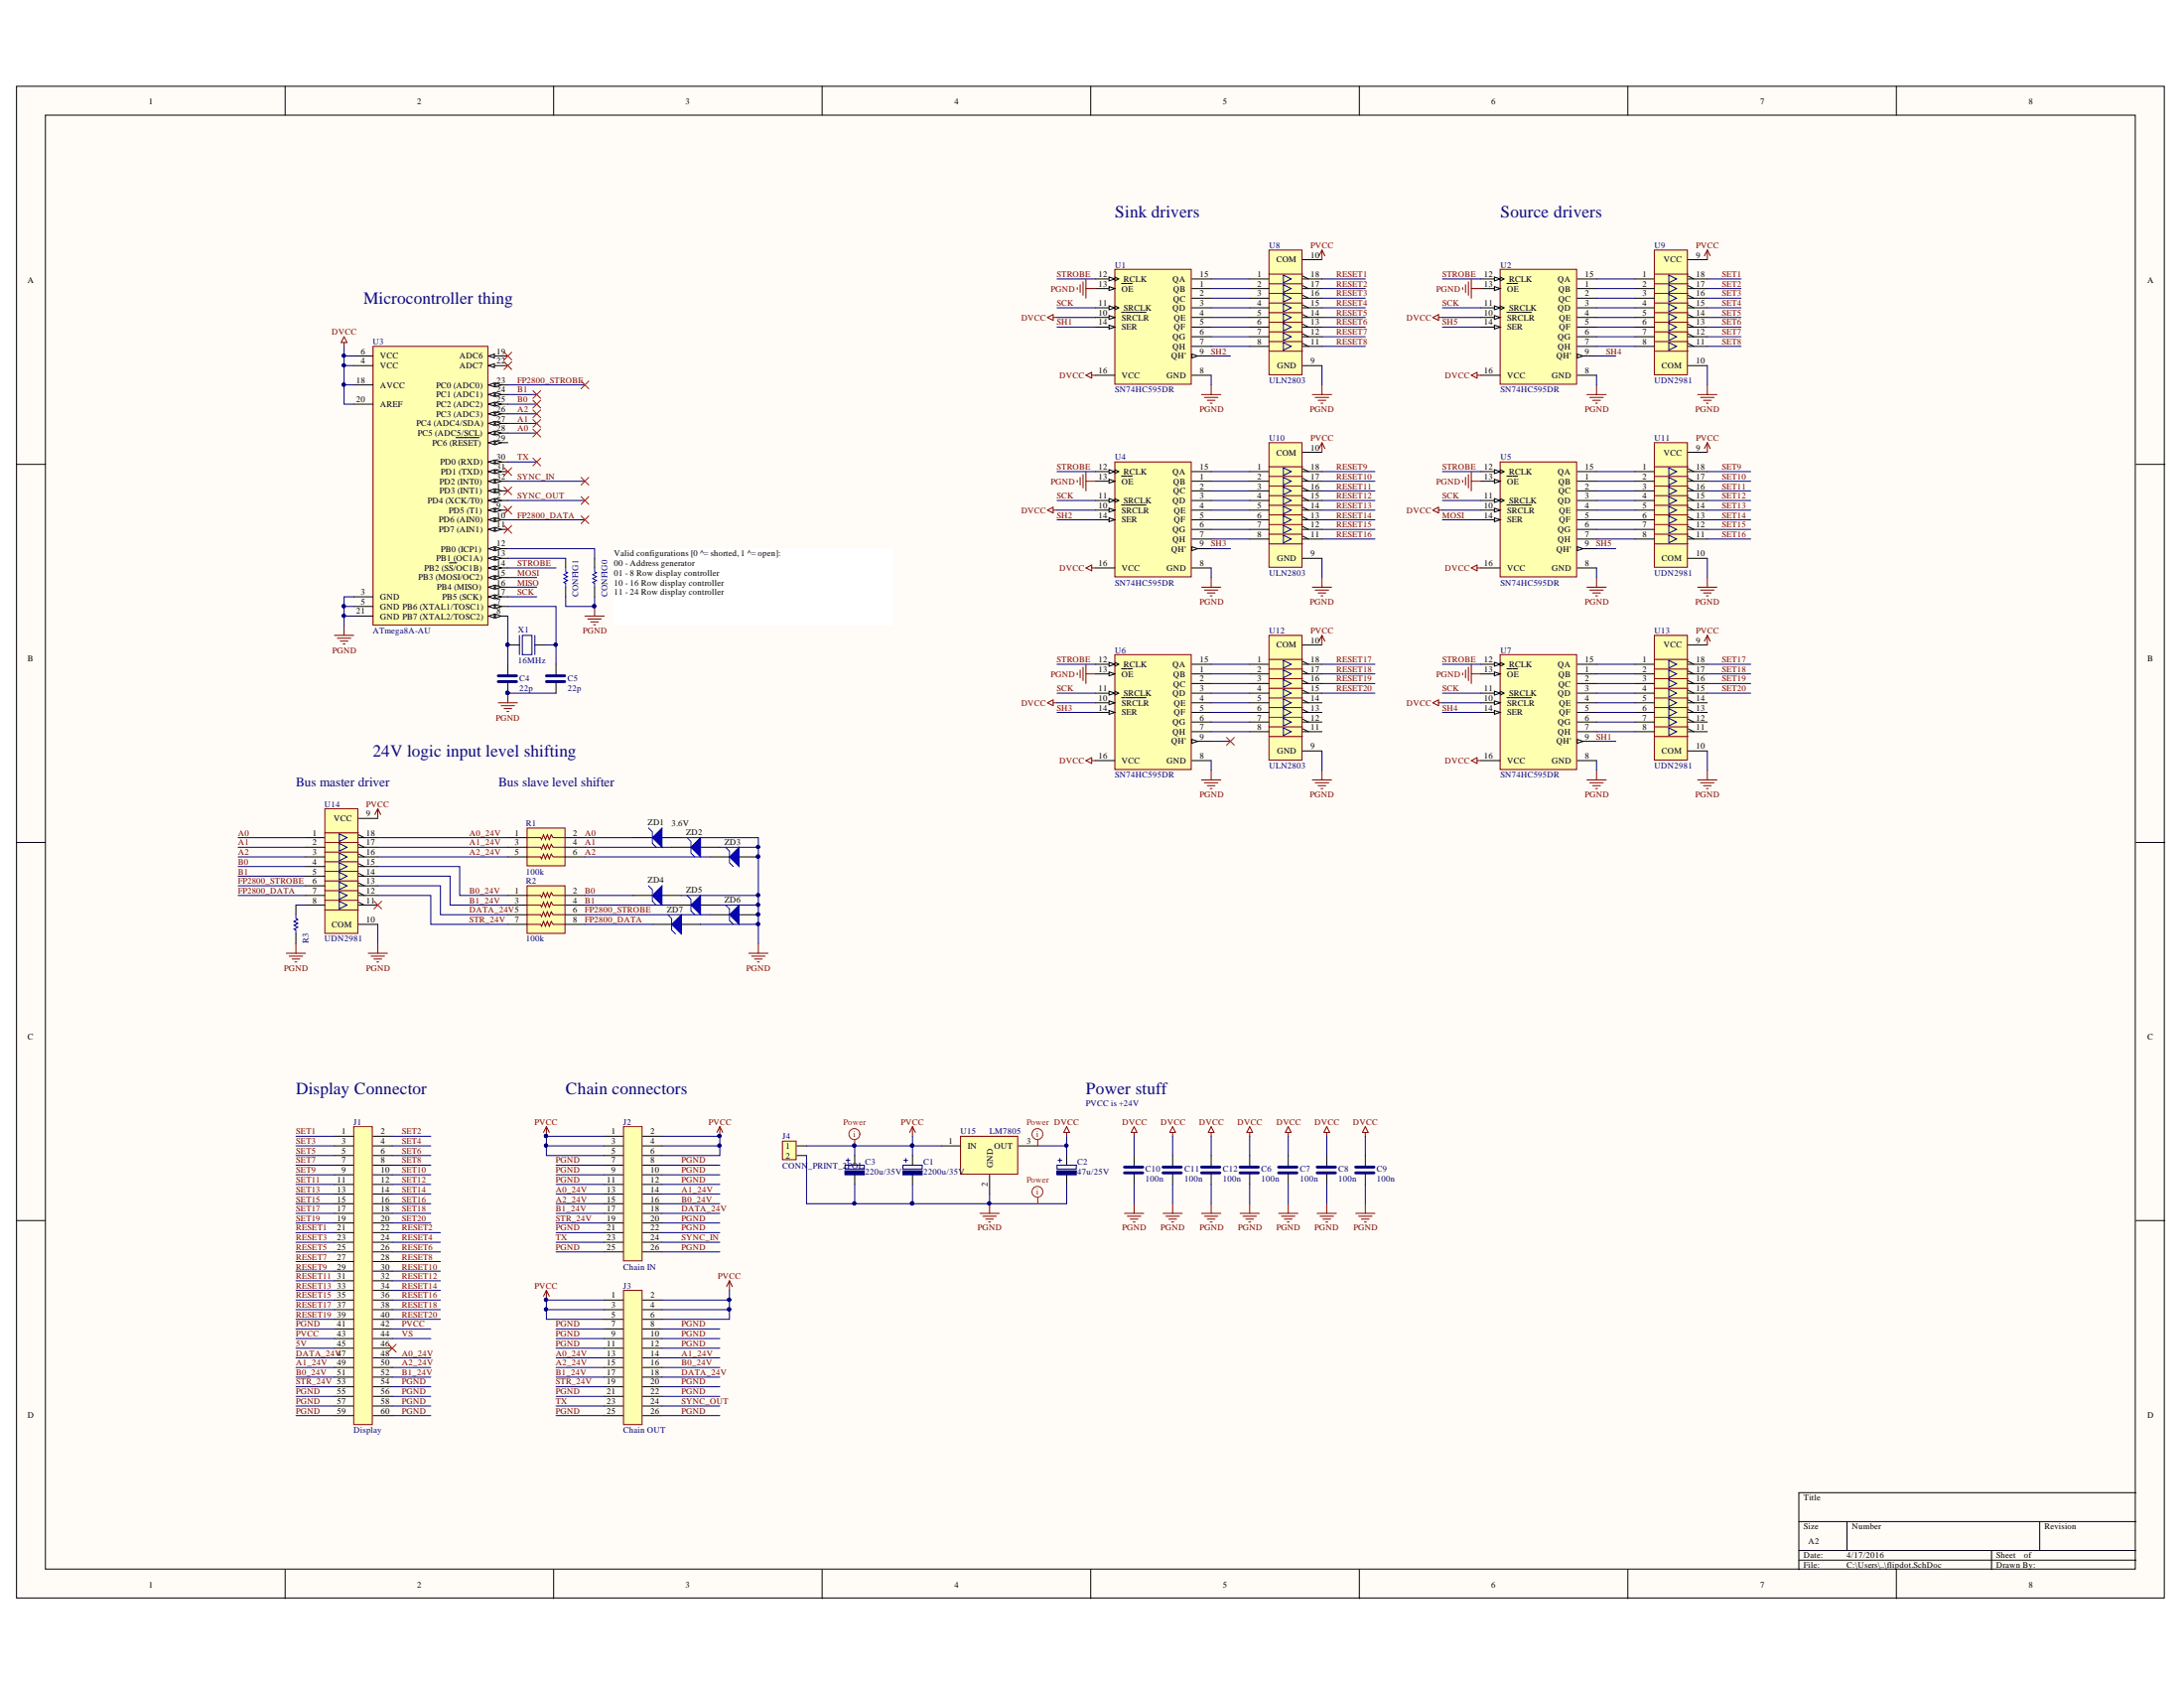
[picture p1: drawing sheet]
# Altium project flipdot.PrjPCB
revision: 1.0
1 sheet, 44 parts. Net scope: global (net labels, ports and power ports of the same name join across sheets).
Board file: flipdot.PcbDoc

## Sheet flipdot.SchDoc
size A2

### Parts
C1  2200u/35V  [ELKO_RAD_SIDE_RM7.5_16x25]
C2  47u/25V  [ELKO_RAD_RM2.0_dia5.0]
C3  220u/35V  [ELKO_RAD_RM3.5_dia8.0]
C4  22p  [6-0805_M]
C5  22p  [6-0805_M]
C6  100n  [6-0805_M]
C7  100n  [6-0805_M]
C8  100n  [6-0805_M]
C9  100n  [6-0805_M]
C10  100n  [6-0805_M]
C11  100n  [6-0805_M]
C12  100n  [6-0805_M]
CONFIG0  Jumper 0603(1608)  [RESC0603(1608)_N]  (value not drawn)
CONFIG1  Jumper 0603(1608)  [RESC0603(1608)_N]  (value not drawn)
J1  Display  [PINHD_2x30_100mil]
J2  Chain IN  [PINHD_2x13_100mil]
J3  Chain OUT  [PINHD_2x13_100mil]
J4  CONN_PRINT_2POL  [CONN_PLUG_2P_5.08]
R1  100k  [RNET_SIL_100mil_6P]
R2  100k  [RNET_SIL_100mil_8P]
R3  Jumper 0603(1608)  [RESC0603(1608)_N]  (value not drawn)
U1  SN74HC595DR  [D0016A_M]
U2  SN74HC595DR  [D0016A_M]
U3  ATmega8A-AU  [32A_M]
U4  SN74HC595DR  [D0016A_M]
U5  SN74HC595DR  [D0016A_M]
U6  SN74HC595DR  [D0016A_M]
U7  SN74HC595DR  [D0016A_M]
U8  ULN2803  [PDIP-18]
U9  UDN2981  [PDIP-18]
U10  ULN2803  [PDIP-18]
U11  UDN2981  [PDIP-18]
U12  ULN2803  [PDIP-18]
U13  UDN2981  [PDIP-18]
U14  UDN2981  [PDIP-18]
U15  LM7805  [TO92]
X1  16MHz  [XTAL-HC49]
ZD1  3.6V  [FAIR-DO-41-2_V]
ZD2  3.6V  [FAIR-DO-41-2_V]  (value not drawn)
ZD3  3.6V  [FAIR-DO-41-2_V]  (value not drawn)
ZD4  3.6V  [FAIR-DO-41-2_V]  (value not drawn)
ZD5  3.6V  [FAIR-DO-41-2_V]  (value not drawn)
ZD6  3.6V  [FAIR-DO-41-2_V]  (value not drawn)
ZD7  3.6V  [FAIR-DO-41-2_V]  (value not drawn)

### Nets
DVCC: C2.P(+) C6.1(+) C7.1(+) C8.1(+) C9.1(+) C10.1(+) C11.1(+) C12.1(+) U1.10(~{SRCLR}) U1.16(VCC) U2.10(~{SRCLR}) U2.16(VCC) U3.4(VCC) U3.6(VCC) U3.18(AVCC) U3.20(AREF) U4.10(~{SRCLR}) U4.16(VCC) U5.10(~{SRCLR}) U5.16(VCC) U6.10(~{SRCLR}) U6.16(VCC) U7.10(~{SRCLR}) U7.16(VCC) U15.3(OUT)
PGND: C1.N(-) C2.N(-) C3.N(-) C4.2(-) C5.2(-) C6.2(-) C7.2(-) C8.2(-) C9.2(-) C10.2(-) C11.2(-) C12.2(-) CONFIG0.2 CONFIG1.1 J1.41 J1.54 J1.55 J1.56 J1.57 J1.58 J1.59 J1.60 J2.7 J2.8 J2.9 J2.10 J2.11 J2.12 J2.20 J2.21 J2.22 J2.25 J2.26 J3.7 J3.8 J3.9 J3.10 J3.11 J3.12 J3.20 J3.21 J3.22 J3.25 J3.26 J4.2 R3.2 U1.8(GND) U1.13(~{OE}) U2.8(GND) U2.13(~{OE}) U3.3(GND) U3.5(GND) U3.21(GND) U4.8(GND) U4.13(~{OE}) U5.8(GND) U5.13(~{OE}) U6.8(GND) U6.13(~{OE}) U7.8(GND) U7.13(~{OE}) U8.9(GND) U9.10(COM) U10.9(GND) U11.10(COM) U12.9(GND) U13.10(COM) U14.10(COM) U15.2(GND) ZD1.1(A) ZD2.1(A) ZD3.1(A) ZD4.1(A) ZD5.1(A) ZD6.1(A) ZD7.1(A)
PVCC: C1.P(+) C3.P(+) J1.42 J1.43 J2.1 J2.2 J2.3 J2.4 J2.5 J2.6 J3.1 J3.2 J3.3 J3.4 J3.5 J3.6 J4.1 U8.10(COM) U9.9(VCC) U10.10(COM) U11.9(VCC) U12.10(COM) U13.9(VCC) U14.9(VCC) U15.1(IN)
5V: J1.45
A0: R1.2 U3.28(PC5_(ADC5/SCL)) U14.1(IN1) ZD1.2(K)
A0_24V: J1.48 J2.13 J3.13 R1.1(COM) U14.18(OUT1)
A1: R1.4 U3.27(PC4_(ADC4/SDA)) U14.2(IN2) ZD2.2(K)
A1_24V: J1.49 J2.14 J3.14 R1.3 U14.17(OUT2)
A2: R1.6 U3.26(PC3_(ADC3)) U14.3(IN3) ZD3.2(K)
A2_24V: J1.50 J2.15 J3.15 R1.5 U14.16(OUT3)
B0: R2.2 U3.25(PC2_(ADC2)) U14.4(IN4) ZD4.2(K)
B0_24V: J1.51 J2.16 J3.16 R2.1(COM) U14.15(OUT4)
B1: R2.4 U3.24(PC1_(ADC1)) U14.5(IN5) ZD5.2(K)
B1_24V: J1.52 J2.17 J3.17 R2.3 U14.14(OUT5)
DATA_24V: J1.47 J2.18 J3.18 R2.5 U14.13(OUT6)
FP2800_DATA: R2.8 U3.10(PD6_(AIN0)) U14.7(IN7) ZD7.2(K)
FP2800_STROBE: R2.6 U3.23(PC0_(ADC0)) U14.6(IN6) ZD6.2(K)
MISO: U3.16(PB4_(MISO))
MOSI: U3.15(PB3_(MOSI/OC2)) U5.14(SER)
RESET1: J1.21 U8.18(OUT1)
RESET2: J1.22 U8.17(OUT2)
RESET3: J1.23 U8.16(OUT3)
RESET4: J1.24 U8.15(OUT4)
RESET5: J1.25 U8.14(OUT5)
RESET6: J1.26 U8.13(OUT6)
RESET7: J1.27 U8.12(OUT7)
RESET8: J1.28 U8.11(OUT8)
RESET9: J1.29 U10.18(OUT1)
RESET10: J1.30 U10.17(OUT2)
RESET11: J1.31 U10.16(OUT3)
RESET12: J1.32 U10.15(OUT4)
RESET13: J1.33 U10.14(OUT5)
RESET14: J1.34 U10.13(OUT6)
RESET15: J1.35 U10.12(OUT7)
RESET16: J1.36 U10.11(OUT8)
RESET17: J1.37 U12.18(OUT1)
RESET18: J1.38 U12.17(OUT2)
RESET19: J1.39 U12.16(OUT3)
RESET20: J1.40 U12.15(OUT4)
SCK: U1.11(SRCLK) U2.11(SRCLK) U3.17(PB5_(SCK)) U4.11(SRCLK) U5.11(SRCLK) U6.11(SRCLK) U7.11(SRCLK)
SET1: J1.1 U9.18(OUT1)
SET2: J1.2 U9.17(OUT2)
SET3: J1.3 U9.16(OUT3)
SET4: J1.4 U9.15(OUT4)
SET5: J1.5 U9.14(OUT5)
SET6: J1.6 U9.13(OUT6)
SET7: J1.7 U9.12(OUT7)
SET8: J1.8 U9.11(OUT8)
SET9: J1.9 U11.18(OUT1)
SET10: J1.10 U11.17(OUT2)
SET11: J1.11 U11.16(OUT3)
SET12: J1.12 U11.15(OUT4)
SET13: J1.13 U11.14(OUT5)
SET14: J1.14 U11.13(OUT6)
SET15: J1.15 U11.12(OUT7)
SET16: J1.16 U11.11(OUT8)
SET17: J1.17 U13.18(OUT1)
SET18: J1.18 U13.17(OUT2)
SET19: J1.19 U13.16(OUT3)
SET20: J1.20 U13.15(OUT4)
SH1: U1.14(SER) U7.9(QH')
SH2: U1.9(QH') U4.14(SER)
SH3: U4.9(QH') U6.14(SER)
SH4: U2.9(QH') U7.14(SER)
SH5: U2.14(SER) U5.9(QH')
STR_24V: J1.53 J2.19 J3.19 R2.7 U14.12(OUT7)
STROBE: U1.12(RCLK) U2.12(RCLK) U3.14(PB2_(~{SS}/OC1B)) U4.12(RCLK) U5.12(RCLK) U6.12(RCLK) U7.12(RCLK)
SYNC_IN: J2.24 U3.32(PD2_(INT0))
SYNC_OUT: J3.24 U3.2(PD4_(XCK/T0))
TX: J2.23 J3.23 U3.30(PD0_(RXD))
VS: J1.44
NetC4_1: C4.1(+) U3.8(PB7_(XTAL2/TOSC2)) X1.1
NetC5_1: C5.1(+) U3.7(PB6_(XTAL1/TOSC1)) X1.2
NetCONFIG0_1: CONFIG0.1 U3.12(PB0_(ICP1))
NetCONFIG1_2: CONFIG1.2 U3.13(PB1_(OC1A))
NetR3_1: R3.1 U14.8(IN8)
NetU1_1: U1.1(QB) U8.2(IN2)
NetU1_2: U1.2(QC) U8.3(IN3)
NetU1_3: U1.3(QD) U8.4(IN4)
NetU1_4: U1.4(QE) U8.5(IN5)
NetU1_5: U1.5(QF) U8.6(IN6)
NetU1_6: U1.6(QG) U8.7(IN7)
NetU1_7: U1.7(QH) U8.8(IN8)
NetU1_15: U1.15(QA) U8.1(IN1)
NetU2_1: U2.1(QB) U9.2(IN2)
NetU2_2: U2.2(QC) U9.3(IN3)
NetU2_3: U2.3(QD) U9.4(IN4)
NetU2_4: U2.4(QE) U9.5(IN5)
NetU2_5: U2.5(QF) U9.6(IN6)
NetU2_6: U2.6(QG) U9.7(IN7)
NetU2_7: U2.7(QH) U9.8(IN8)
NetU2_15: U2.15(QA) U9.1(IN1)
NetU4_1: U4.1(QB) U10.2(IN2)
NetU4_2: U4.2(QC) U10.3(IN3)
NetU4_3: U4.3(QD) U10.4(IN4)
NetU4_4: U4.4(QE) U10.5(IN5)
NetU4_5: U4.5(QF) U10.6(IN6)
NetU4_6: U4.6(QG) U10.7(IN7)
NetU4_7: U4.7(QH) U10.8(IN8)
NetU4_15: U4.15(QA) U10.1(IN1)
NetU5_1: U5.1(QB) U11.2(IN2)
NetU5_2: U5.2(QC) U11.3(IN3)
NetU5_3: U5.3(QD) U11.4(IN4)
NetU5_4: U5.4(QE) U11.5(IN5)
NetU5_5: U5.5(QF) U11.6(IN6)
NetU5_6: U5.6(QG) U11.7(IN7)
NetU5_7: U5.7(QH) U11.8(IN8)
NetU5_15: U5.15(QA) U11.1(IN1)
NetU6_1: U6.1(QB) U12.2(IN2)
NetU6_2: U6.2(QC) U12.3(IN3)
NetU6_3: U6.3(QD) U12.4(IN4)
NetU6_4: U6.4(QE) U12.5(IN5)
NetU6_5: U6.5(QF) U12.6(IN6)
NetU6_6: U6.6(QG) U12.7(IN7)
NetU6_7: U6.7(QH) U12.8(IN8)
NetU6_15: U6.15(QA) U12.1(IN1)
NetU7_1: U7.1(QB) U13.2(IN2)
NetU7_2: U7.2(QC) U13.3(IN3)
NetU7_3: U7.3(QD) U13.4(IN4)
NetU7_4: U7.4(QE) U13.5(IN5)
NetU7_5: U7.5(QF) U13.6(IN6)
NetU7_6: U7.6(QG) U13.7(IN7)
NetU7_7: U7.7(QH) U13.8(IN8)
NetU7_15: U7.15(QA) U13.1(IN1)

Not connected (* = marked no-connect by the designer): J1 46*; U3 1(PD3_(INT1))* 9(PD5_(T1))* 11(PD7_(AIN1))* 19(ADC6)* 22(ADC7)* 29(PC6_(~{RESET})) 31(PD1_(TXD))*; U6 9(QH')*; U12 11(OUT8) 12(OUT7) 13(OUT6) 14(OUT5); U13 11(OUT8) 12(OUT7) 13(OUT6) 14(OUT5); U14 11(OUT8)*

### Layout directives
net class Power: DVCC, PGND, PVCC

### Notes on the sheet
- Sink drivers
- Source drivers
- Microcontroller thing
- (near CONFIG0) Valid configurations [0 ^= shorted, 1 ^= open]:
  00 - Address generator
  01 - 8 Row display controller
  10 - 16 Row display controller
  11 - 24 Row display controller
- (near U14) Bus master driver
- 24V logic input level shifting
- Bus slave level shifter
- Display Connector
- Chain connectors
- Power stuff
- PVCC is +24V
